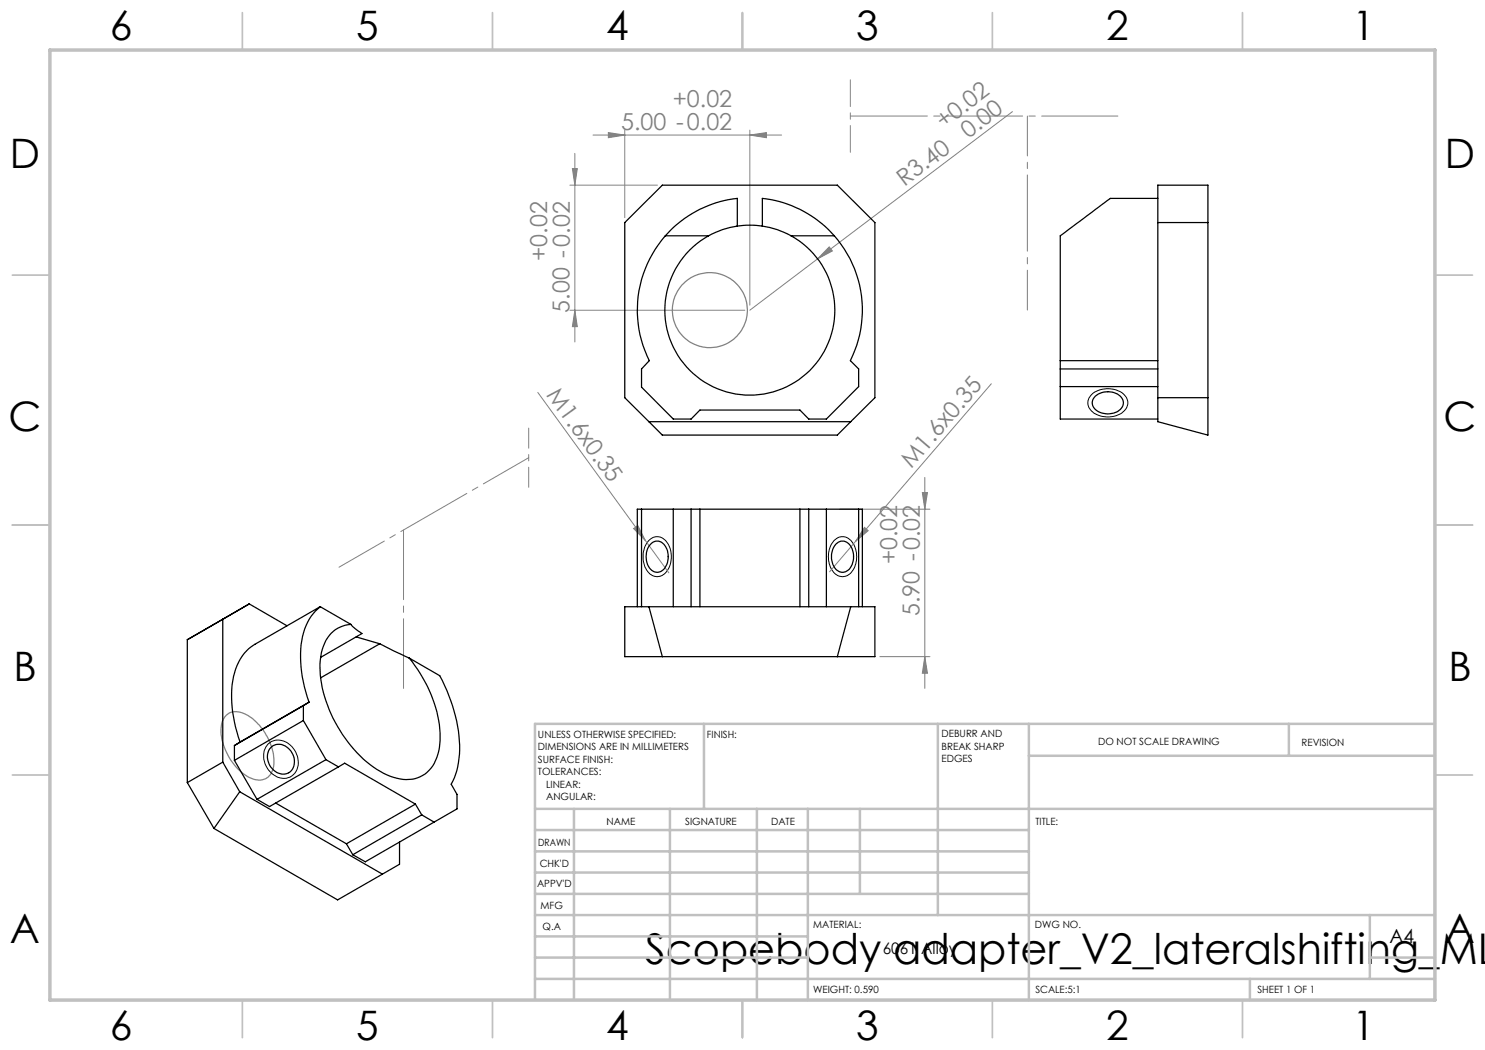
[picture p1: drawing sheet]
<svg xmlns="http://www.w3.org/2000/svg" width="297mm" height="210mm" viewBox="0 0 297 210" stroke-linecap="round" stroke-linejoin="round" font-family="sans-serif">
<g fill="none" stroke="#808080" stroke-width=".2">
<path d="M114 37h17.5M114.5 33.7h1l-.5 3.3zM115 30.7v37.7M118.6 27h37.7M121.7 26.5l3.3 .5-3.3 .5zM125 26v17.5M150 27l3.3-.5v1zM150 26v35M202.5 22.3l-39 29.5M163.5 51.8l-13.5 10.2M165.8 49.4l.7 .8-3 1.6zM107.6 78.5l21.5 29.6"/>
<path d="M114 62h35M115 62l.5 3.3h-1zM198.3 76.8l-27.2 31.5M184.5 98.5h1l-.5 3.3zM185 95.5v42.2M126.7 105.7l.9-.6 1.5 3zM129.1 108.1l4.7 6.5M168 101.8h18M171.1 108.3l-5.2 6.1M172.9 105.5l.7 .6-2.5 2.2zM176 131.3h10M185 131.3l.5 3.3h-1z"/>
</g>
<g fill="none" stroke="#808080" stroke-width=".25">
<path d="M45.2 143.1a3.5 3.5 0 0 1 4.3-.1 11.4 11.4 0 0 1 5.2 10.3 2.97 2.97 0 0 1-4.5 2.3 11.2 11.2 0 0 1-5.9-10.5 3.4 3.4 0 0 1 .9-2z"/>
<circle cx="142" cy="62" r="7.5"/>
</g>
<path d="M218.2 79a4.9 4.9 0 0 1 7 .4 2.43 2.43 0 0 1-1.5 3.5 4.8 4.8 0 0 1-5.9-1.3l-.1-.2a2.08 2.08 0 0 1 .5-2.4zM129.8 108.1a2.35 2.35 0 0 1 3.9 .8 4.8 4.8 0 0 1-1.3 6.2 2.5 2.5 0 0 1-3.4-1.6 5.2 5.2 0 0 1 .8-5.4zM166.8 108.1a2.37 2.37 0 0 1 4 .8 5 5 0 0 1-1.3 6.2 2.5 2.5 0 0 1-3.4-1.6 5.2 5.2 0 0 1 .7-5.4zM53.6 148.8a3.5 3.5 0 0 1 5.3 1.2 3.7 3.7 0 0 1-.9 5.4 4.1 4.1 0 0 1-5.2-3.3l-.1-.8a3.2 3.2 0 0 1 .9-2.5z" fill="none" stroke="#000" stroke-width=".2"/>
<g fill="none" stroke="#c0c0c0" stroke-width=".35">
<path d="M48.5 2.5v7.5M98.5 2.5v7.5M148.5 2.5v7.5M198.5 2.5v7.5M248.5 2.5v7.5M2.5 55h7.5M287 55h7.5M2.5 105h7.5M287 105h7.5M2.5 155h7.5M287 155h7.5M48.5 200v7.5"/>
<path d="M98.5 200v7.5M148.5 200v7.5M198.5 200v7.5M248.5 200v7.5"/>
</g>
<g fill="none" stroke="#c0c0c0" stroke-width=".5">
<path d="M140.8 144.8v17M187.6 144.8v38.2M205.8 144.8v55.2M205.8 151.2h81.2M257.8 144.8v6.4M287 144.8h-180v55.2M107 161.8h180M107 178.8h98.8M107 174.5h98.8M107 170.3h98.8M107 166h98.8M114.8 161.8v38.2"/>
<path d="M134 161.8v38.2M151.4 161.8v38.2M161.6 161.8v38.2M172 161.8v17M107 195.8h180M107 191.5h54.6M107 187.3h54.6M107 183h180M250 195.8v4.2M274 191.5h13M274 183v12.8"/>
</g>
<path d="M10 10h277v190h-277z" fill="none" stroke="#c0c0c0" stroke-width=".7"/>
<path d="M170.1 16v14.5" fill="none" stroke="#808080" stroke-width=".2" stroke-dasharray="15.2 1.3 1.3 1.3" stroke-dashoffset="9.9"/>
<path d="M170.1 23.2h53.6" fill="none" stroke="#808080" stroke-width=".2" stroke-dasharray="15.2 1.3 1.3 1.3" stroke-dashoffset="-.2"/>
<path d="M205.5 62v-38.8" fill="none" stroke="#808080" stroke-width=".2" stroke-dasharray="15.2 1.3 1.3 1.3" stroke-dashoffset="7.3"/>
<path d="M105.7 85.6v11.9" fill="none" stroke="#808080" stroke-width=".2" stroke-dasharray="15.2 1.3 1.3 1.3" stroke-dashoffset="11.2"/>
<path d="M105.7 91.5l-37.9 21.9" fill="none" stroke="#808080" stroke-width=".2" stroke-dasharray="15.2 1.3 1.3 1.3" stroke-dashoffset="4.8"/>
<path d="M80.7 137.7v-31.7" fill="none" stroke="#808080" stroke-width=".2" stroke-dasharray="15.2 1.3 1.3 1.3" stroke-dashoffset="1.3"/>
<g fill="#808080">
<path d="M126.7 105.7l.9-.6 1.5 3z"/>
<path d="M165.8 49.4l.7 .8-3 1.6z"/>
<path d="M172.9 105.5l.7 .6-2.5 2.2z"/>
<path d="M121.7 26.5l3.3 .5-3.3 .5zM150 27l3.3-.5v1z"/>
<path d="M114.5 33.7h1l-.5 3.3zM115 62l.5 3.3h-1zM184.5 98.5h1l-.5 3.3zM185 131.3l.5 3.3h-1z"/>
</g>
<g fill="none" stroke="#000" stroke-width=".25">
<path d="M231.6 39.7h-9.5l-10 7.5v24.9M231.6 37h10v50l-10-2.7zM133.1 47.2a22.5 22.5 0 0 0-3.2 24.9l-1.6 1.7v3.6l6.4 6.4h3.5l1.8-1.8h20l1.7 1.8h3.6l6.4-6.5v-3.5l-1.6-1.7a22.5 22.5 0 0 0-3.2-24.9M133.1 47.2h8.6M141.7 47.2a17 17 0 0 0-4.8 25.7 17 17 0 0 0 26.1 0 17 17 0 0 0-4.8-25.7M147.5 45.2v-5.5a22.3 22.3 0 0 0-14.4 7.5M147.5 45.2a16.6 16.6 0 0 0-5.8 2M147.5 45.2a17.9 17.9 0 0 1 5 0M152.5 45.2v-5.5a22.3 22.3 0 0 1 14.4 7.5M152.5 45.2a16.6 16.6 0 0 1 5.7 2M158.2 47.2h8.7M231.6 44.5h10"/>
<path d="M212.1 72.1v11.7h19.5M212.1 72.1h19.5M212.1 77.3h19.5M212.1 73.8h19.5M219.1 79.2a3.8 3.8 0 0 1 5.3 .5 2.06 2.06 0 0 1-1.6 2.9 3.3 3.3 0 0 1-4.3-1.8v-.8zM231.6 79.5h10M129.8 84.3h40.3M129.8 84.3l2.7 2.7h35l2.6-2.7M129.8 84.3l-4.8-4.8v-35l7.5-7.5h35l7.5 7.5v35l-4.9 4.8M128.3 101.8h-.8v19.5M128.3 101.8v19.5M128.3 101.8h43.4"/>
<path d="M130.1 108.9a1.78 1.78 0 0 1 3.1 .5 3.8 3.8 0 0 1-.9 4.8 2.05 2.05 0 0 1-2.9-1.7 3.8 3.8 0 0 1 .7-3.6zM134.7 101.8v19.5M138.2 101.8v19.5M140 101.8v19.5M160 101.8v19.5M161.7 101.8v19.5M165.3 101.8v19.5M167.1 108.9a1.81 1.81 0 0 1 3.2 .5 3.8 3.8 0 0 1-1 4.8 2.04 2.04 0 0 1-2.8-1.7 4 4 0 0 1 .6-3.6zM171.7 101.8h.8v19.5M171.7 101.8v19.5M42.8 124.9l7-4.1 7.6 4.4M64.1 121.3a11.6 11.6 0 0 0-4 9.4 26.6 26.6 0 0 0 1.7 9.7"/>
<path d="M64.1 121.3l-13.1 7.6a9.6 9.6 0 0 0-4.4 7.2 25 25 0 0 0 1.4 12.3l-1.1 .7M64.1 121.3l6.1 3.6M70.2 124.9a6.3 6.3 0 0 0-5.7 5 19.8 19.8 0 0 0 1.7 12.9 24.9 24.9 0 0 0 11.2 12.2 7.4 7.4 0 0 0 8-.5 9.5 9.5 0 0 0 2.6-7.9 26.6 26.6 0 0 0-6.2-15M70.2 124.9l.8 .8 1.4 1-8.3 4.8M71.2 127.4l4.8 1.4M76 128.8l5.8 2.8M76 128.8l-11.9 6.8M81.8 131.6l6.1 3.5a30.9 30.9 0 0 1 4 15.7 13.4 13.4 0 0 1-1.7 6l1.2 2.1v2.9l-4.6 2.6M125 121.3h50v10h-50zM129.8 121.3l2.7 10M170.1 121.3l-2.6 10M37.5 156.5l5.3 9.2"/>
<path d="M44.6 152.4l-7.1 4.1M44.6 152.4l3.3 6M44.6 152.4v-28.5l-7.1 4v28.6M46.9 152.1l4.5 7.8M46.9 149.1v3M47.9 158.4l-5.1 7.3M47.9 158.4l28.6 16.4M54.1 149.6a2.66 2.66 0 0 1 4.3 1 2.71 2.71 0 0 1-1.3 4.2 3.3 3.3 0 0 1-3.1-1.7 3.3 3.3 0 0 1 .1-3.5zM60.7 144.1l4.5 7.8M60.7 144.1l-13.8 8M61.8 140.4l-1.1 .7v3M61.8 140.4l-14.9 8.7"/>
<path d="M65.2 151.9l2.5 1.5M65.2 151.9l-13.8 8M67.7 153.4l1.2-.8 14.2 8.2M67.7 153.4l-13.8 7.9-2.5-1.4M42.8 165.7l24.7 14.3 12.4-7.1v-4.5M55.1 160.6l14.2 8.2M69.3 168.8l1.3 2.1M83.1 160.8l1.2 2.2M83.1 160.8l-13.8 8M84.3 163l2.5 1.4M84.3 163l-13.7 7.9M86.8 164.4l-13.7 8-2.5-1.5"/>
</g>
<text font-size="8.5" x="129.1" y="192.7">Scopebody adapter_V2_lateralshifting_ML</text>
<g font-size="8.1">
<text x="22" y="8">6</text>
<text x="71.2" y="8">5</text>
<text x="121.2" y="8">4</text>
<text x="171.3" y="8">3</text>
<text x="221.3" y="8">2</text>
<text x="270.5" y="8">1</text>
<text x="2" y="33.6">D</text>
<text x="289" y="33.6">D</text>
<text x="1.7" y="86.1">C</text>
<text x="288.7" y="86.1">C</text>
<text x="2.7" y="136.1">B</text>
<text x="289.7" y="136.1">B</text>
<text x="2" y="188.6">A</text>
<text x="289" y="188.6">A</text>
<text x="22" y="208">6</text>
<text x="71.2" y="208">5</text>
<text x="121.2" y="208">4</text>
<text x="171.3" y="208">3</text>
<text x="221.3" y="208">2</text>
<text x="270.5" y="208">1</text>
</g>
<g font-size="4.7" fill="#808080">
<text x="134.6" y="21.5">+0.02</text>
<text x="124.2" y="25.9">5.00 -0.02</text>
<text x="188.7" y="25.8" transform="rotate(-37 188.7 25.8)">+0.02</text>
<text x="193.7" y="27.7" transform="rotate(-37 193.7 27.7)">0.00</text>
<text x="180.9" y="37.4" transform="rotate(-37 180.9 37.4)">R3.40</text>
<text x="109.4" y="52.2" transform="rotate(-90 109.4 52.2)">+0.02</text>
<text x="113.9" y="62.5" transform="rotate(-90 113.9 62.5)">5.00 -0.02</text>
<text x="109.2" y="78.9" transform="rotate(54 109.2 78.9)">M1.6x0.35</text>
<text x="182.3" y="93.8" transform="rotate(-49 182.3 93.8)">M1.6x0.35</text>
<text x="179.4" y="112.9" transform="rotate(-90 179.4 112.9)">+0.02</text>
<text x="183.9" y="123.2" transform="rotate(-90 183.9 123.2)">5.90 -0.02</text>
</g>
<text font-size="3.9" x="277.9" y="188.5">A4</text>
<text font-size="3.2" x="176.5" y="190.9">6061 Alloy</text>
<g font-size="2">
<text x="107.6" y="147.6">UNLESS OTHERWISE SPECIFIED:</text>
<text x="141.4" y="147.6">FINISH:</text>
<text x="188.3" y="147.5">DEBURR AND</text>
<text x="188.3" y="150">BREAK SHARP</text>
<text x="219.6" y="149">DO NOT SCALE DRAWING</text>
<text x="260.3" y="149.2">REVISION</text>
<text x="107.6" y="150.1">DIMENSIONS ARE IN MILLIMETERS</text>
<text x="107.6" y="152.6">SURFACE FINISH:</text>
<text x="107.6" y="155.1">TOLERANCES:</text>
<text x="188.3" y="152.5">EDGES</text>
<text x="109.2" y="157.6">LINEAR:</text>
<text x="109.2" y="160.1">ANGULAR:</text>
<text x="121.3" y="165">NAME</text>
<text x="137" y="164.9">SIGNATURE</text>
<text x="154.2" y="164.9">DATE</text>
<text x="207.1" y="164.9">TITLE:</text>
<text x="107.6" y="169.1">DRAWN</text>
<text x="107.9" y="173.3">CHK'D</text>
<text x="107.4" y="177.4">APPV'D</text>
<text x="108.1" y="181.8">MFG</text>
<text x="108.5" y="186">Q.A</text>
<text x="162.6" y="185.5">MATERIAL:</text>
<text x="207" y="185.5">DWG NO.</text>
<text x="162.6" y="198.5">WEIGHT: 0.590</text>
<text x="207.1" y="198.6">SCALE:5:1</text>
<text x="251.5" y="198.6">SHEET 1 OF 1</text>
</g>
</svg>
